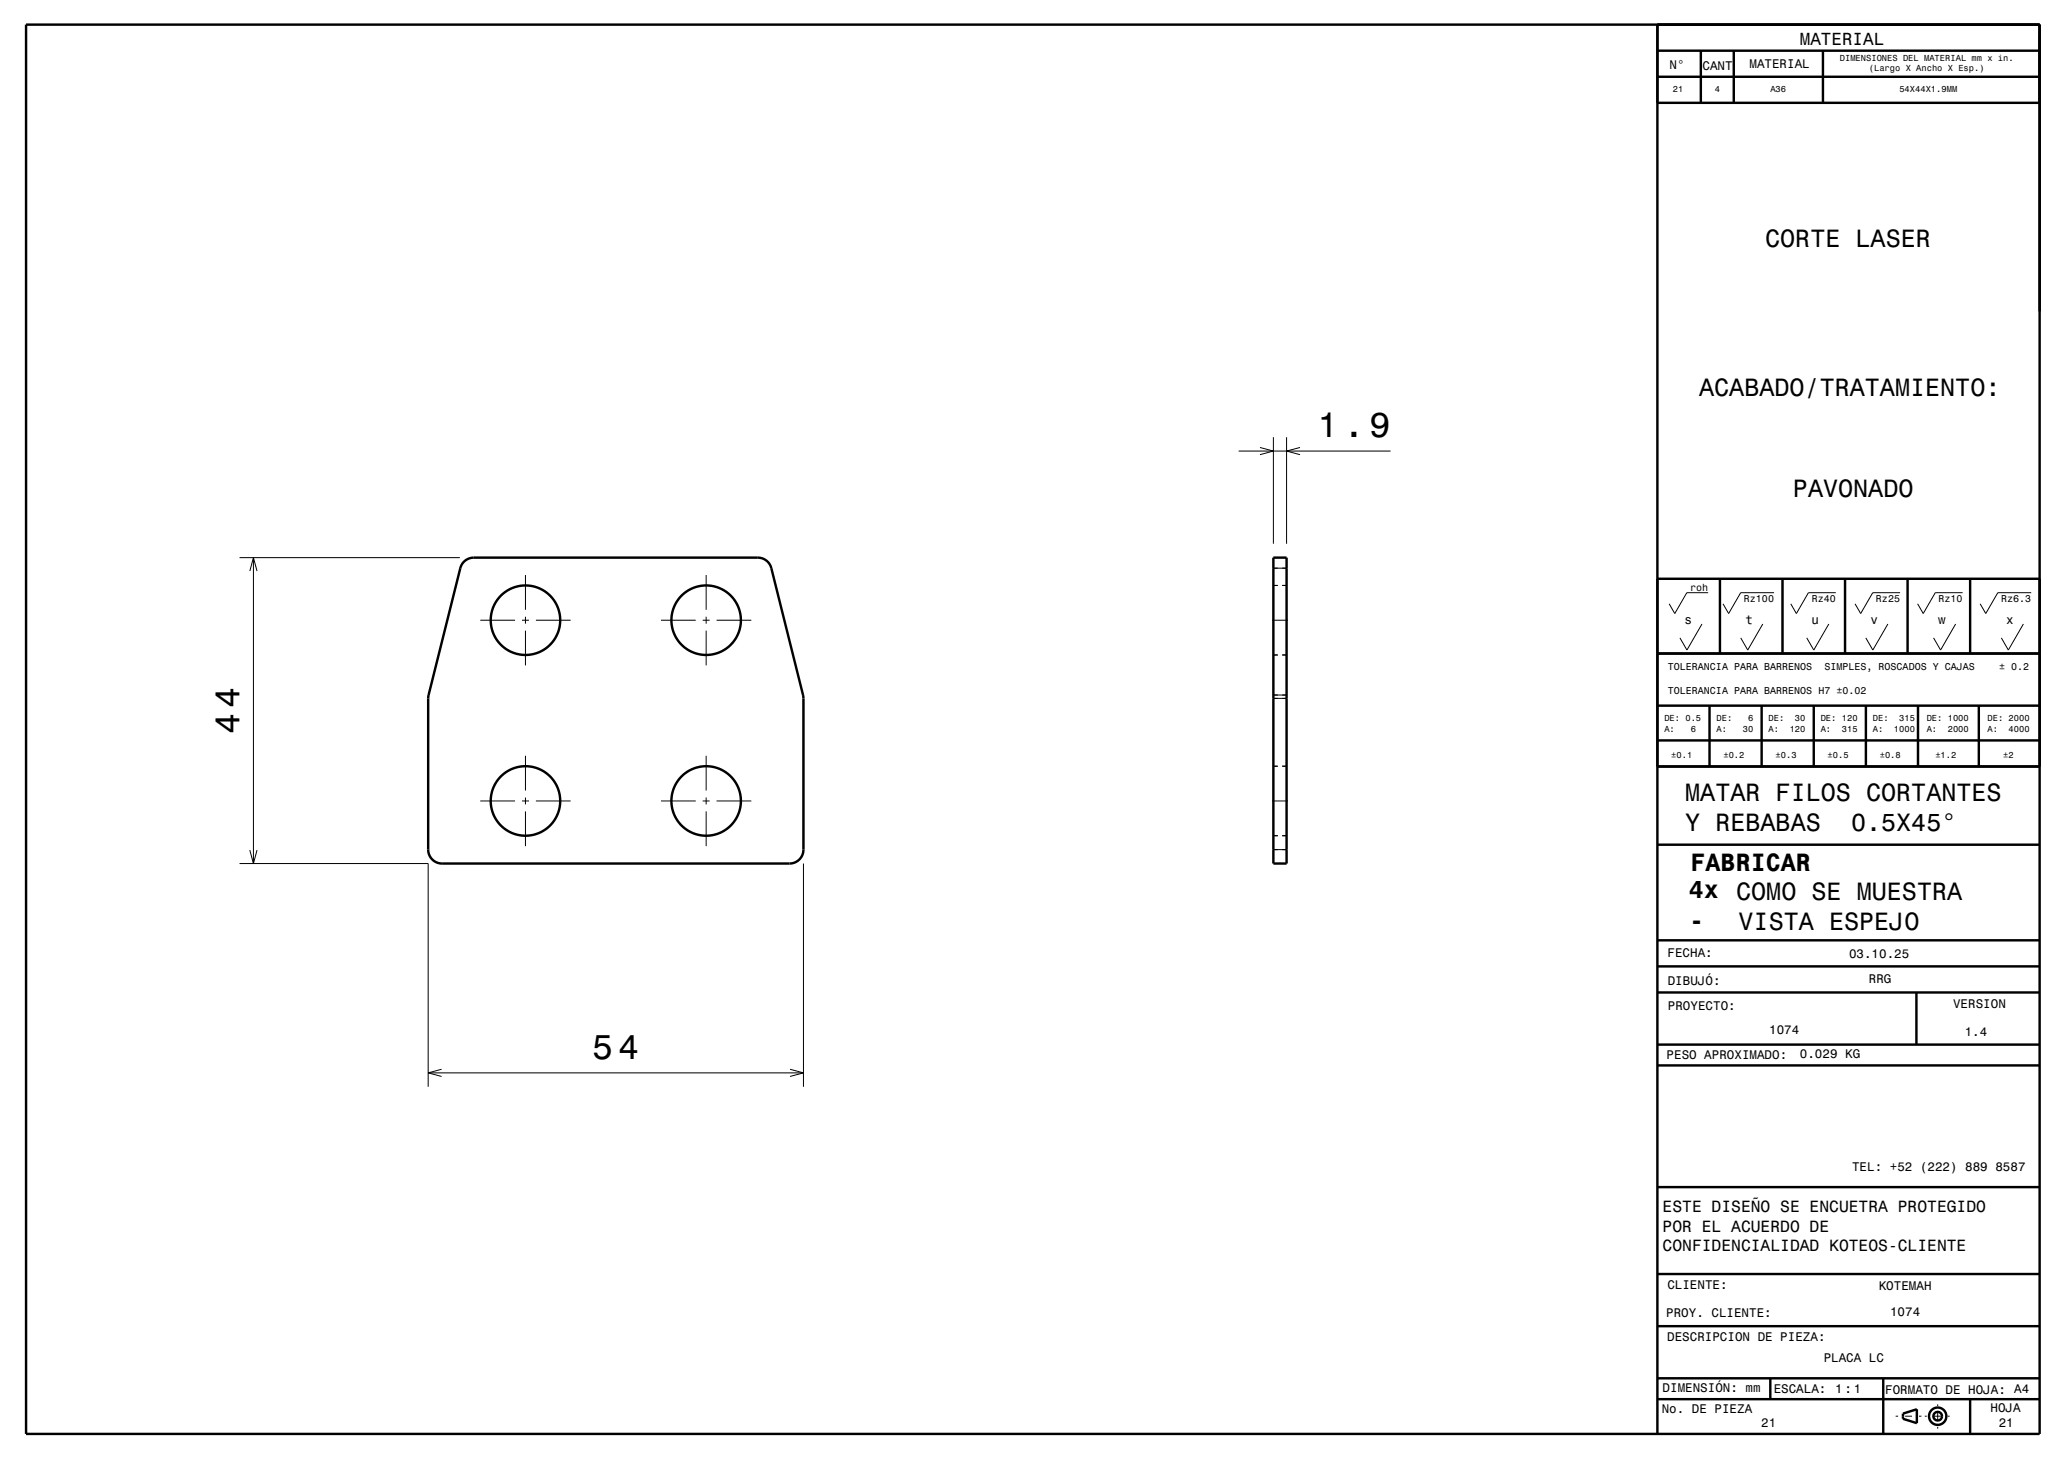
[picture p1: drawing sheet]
<svg xmlns="http://www.w3.org/2000/svg" width="297mm" height="210mm" viewBox="0 0 297 210" stroke-linecap="round" stroke-linejoin="round" font-family="sans-serif">
<g fill="none" stroke="#000" stroke-width=".14">
<path d="M178.2 64.9h21.9M181.3 64.4l1.9 .5-1.9 .5M183.2 62.9v15.3M185.1 62.9v15.3M187.1 64.4l-2 .5 2 .5M34.5 80.2h31.7M35.9 82.1l.6-1.9 .5 1.9M36.5 80.2v44M69.1 89.2h5M75.1 89.2h1M75.6 82.7v5M75.6 88.7v1"/>
<path d="M75.6 90.7v5M77.1 89.2h5M95.1 89.2h5M101.1 89.2h1M101.6 82.7v5M101.6 88.7v1M101.6 90.7v5M103.1 89.2h5M183 89.2h2.3M183.2 81.7h1.9M183.2 100h1.9M183.2 94.2h.7"/>
<path d="M183.2 84.2h.7M184.5 94.2h.6M184.5 84.2h.6M244.9 89.8l-2.2 3.7-1-1.7M245.8 85.3h-3.1l-1.7 3-.8-1.4M253.7 89.8l-2.2 3.7-1-1.7M255.3 85.3h-4.8l-1.8 3-.8-1.4M263.2 89.8l-2.2 3.7-1-1.7M264.2 85.3h-4l-1.7 3-.8-1.4M271.7 89.8l-2.2 3.7-1-1.7M273.4 85.3h-3.9l-1.8 3-.8-1.4M281.4 89.8l-2.2 3.7-1-1.7"/>
<path d="M282.4 85.3h-3.9l-1.8 3-.8-1.4M291.2 89.8l-2.2 3.7-1-1.7M292.3 85.3h-4.8l-1.8 3-.8-1.4M69.1 115.2h5M75.1 115.2h1M75.6 108.7v5M75.6 114.7v1M75.6 116.7v5M77.1 115.2h5M95.1 115.2h5M101.1 115.2h1M101.6 108.7v5"/>
<path d="M101.6 114.7v1M101.6 116.7v5M103.1 115.2h5M183 115.2h2.3M183.2 100.5h1.9M183.2 110.2h.7M184.5 110.2h.6M34.5 124.2h27.1v32.1M35.9 122.3l.6 1.9 .5-1.9M115.6 124.2v32.1M183.2 122.2h1.9M183.2 120.2h.7"/>
<path d="M184.5 120.2h.6M61.6 154.3h54M63.5 153.8l-1.9 .5 1.9 .5M113.7 153.8l1.9 .5-1.9 .5M272.8 203.7h.3M274.1 203.7h1M276.1 203.7h.4M277 203.7h.3M278.3 203.7h1M278.8 202v.2M278.8 203.2v1M278.8 205.2v.3"/>
<path d="M280.3 203.7h.2"/>
</g>
<g fill="none" stroke="#000" stroke-width=".35">
<path d="M3.8 3.5h289.7v202.8h-289.7zM238.5 3.5v202.8M238.5 11h55M238.5 7.3h55M244.7 7.3v7.5M249.5 7.3v7.5M262.3 7.3v7.5M293.5 7.3v7.5h-55M293.5 3.5v3.8M66.8 80.7l.6-.4 .8-.1h40.9a2 2 0 0 1 1.9 1.5l4.6 18.5v22a2 2 0 0 1-2 2h-50a2 2 0 0 1-2-2v-22l4.6-18.5 .3-.6zM183.2 80.2h1.9v44h-1.9zM238.5 94h55"/>
<path d="M238.5 83.3h55M247.5 83.3v10.7M256.5 83.3v10.7M265.5 83.3v10.7M274.5 83.3v10.7M283.5 83.3v10.7M238.5 110.3h55M238.5 101.5h55M238.5 106.5h55M246 101.5v8.8M253.5 101.5v8.8M261 101.5v8.8"/>
<path d="M268.5 101.5v8.8M276 101.5v8.8M284.7 101.5v8.8M238.5 135.3h55M238.5 139h55M238.5 121.5h55M238.5 142.8h55M238.5 153.3h55M238.5 150.3h55M275.8 142.8v7.5M238.5 170.8h55M238.5 198.3h55"/>
<path d="M238.5 190.8h55M238.5 183.3h55M254.7 198.3v3M271 198.3v8M238.5 201.3h55M273.8 203.3l2-.6v2l-2-.6zM283.5 201.3v5"/>
<circle cx="75.6" cy="89.2" r="5"/>
<circle cx="101.6" cy="89.2" r="5"/>
<circle cx="75.6" cy="115.2" r="5"/>
<circle cx="101.6" cy="115.2" r="5"/>
<circle cx="278.8" cy="203.7" r="1.25"/>
<circle cx="278.8" cy="203.7" r=".63"/>
</g>
<g font-size="5">
<text x="189.6" y="62.9">1.9</text>
<text x="34.5" y="105.6" transform="rotate(-90 34.5 105.6)">44</text>
<text x="85.2" y="152.3">54</text>
</g>
<g font-size="3.6">
<text x="254" y="35.5">CORTE LASER</text>
<text x="244.5" y="57">ACABADO/TRATAMIENTO:</text>
<text x="258" y="71.5">PAVONADO</text>
<text x="242.5" y="115.2">MATAR FILOS CORTANTES</text>
<text x="242.5" y="119.5">Y REBABAS</text>
<text x="266.4" y="119.5">0.5X45°</text>
<text x="243.3" y="125.2">FABRICAR</text>
<text x="243" y="129.2">4x COMO SE MUESTRA</text>
<text x="243.1" y="133.7">-</text>
<text x="250.2" y="133.7">VISTA ESPEJO</text>
</g>
<text font-size="2.5" x="259" y="6.5">MATERIAL</text>
<g font-size="2.3">
<text x="239.2" y="174.4">ESTE DISEÑO SE ENCUETRA PROTEGIDO</text>
<text x="239.2" y="177.2">POR EL ACUERDO DE</text>
<text x="239.2" y="180">CONFIDENCIALIDAD KOTEOS-CLIENTE</text>
</g>
<g font-size="1.8">
<text x="240.2" y="9.9">N°</text>
<text x="245" y="10">CANT</text>
<text x="251.7" y="9.8">MATERIAL</text>
<text x="242.4" y="89.8">s</text>
<text x="251.2" y="89.8">t</text>
<text x="260.7" y="89.8">u</text>
<text x="269.2" y="89.8">v</text>
<text x="278.9" y="89.8">w</text>
<text x="288.7" y="89.8">x</text>
<text x="240" y="137.7">FECHA:</text>
<text x="266.1" y="137.8">03.10.25</text>
<text x="240" y="141.6">DIBUJÓ:</text>
<text x="268.9" y="141.5">RRG</text>
<text x="240" y="145.2">PROYECTO:</text>
<text x="254.6" y="148.7">1074</text>
<text x="281" y="145">VERSION</text>
<text x="282.7" y="149">1.4</text>
<text x="239.8" y="152.3">PESO APROXIMADO:</text>
<text x="259" y="152.2">0.029 KG</text>
<text x="266.5" y="168.4">TEL: +52 (222) 889 8587</text>
<text x="239.9" y="185.4">CLIENTE:</text>
<text x="270.3" y="185.5">KOTEMAH</text>
<text x="239.8" y="189.4">PROY. CLIENTE:</text>
<text x="272" y="189.4">1074</text>
<text x="239.9" y="192.9">DESCRIPCION DE PIEZA:</text>
<text x="262.4" y="195.9">PLACA LC</text>
<text x="239.1" y="203.2">No. DE PIEZA</text>
<text x="239.2" y="200.3">DIMENSIÓN: mm</text>
<text x="255.2" y="200.3">ESCALA:</text>
<text x="264.1" y="200.4">1:1</text>
<text x="271.3" y="200.5">FORMATO DE HOJA: A4</text>
<text x="286.4" y="203">HOJA</text>
<text x="253.4" y="205.3">21</text>
<text x="287.6" y="205.3">21</text>
</g>
<g font-size="1.4">
<text x="243.2" y="85">roh</text>
<text x="250.9" y="86.6">Rz100</text>
<text x="260.7" y="86.6">Rz40</text>
<text x="269.9" y="86.6">Rz25</text>
<text x="278.9" y="86.6">Rz10</text>
<text x="287.9" y="86.6">Rz6.3</text>
<text x="240" y="96.4">TOLERANCIA PARA BARRENOS</text>
<text x="240" y="99.8">TOLERANCIA PARA BARRENOS H7 ±0.02</text>
<text x="262.5" y="96.4">SIMPLES, ROSCADOS Y CAJAS</text>
<text x="287.6" y="96.4">± 0.2</text>
</g>
<g font-size="1.3">
<text x="264.7" y="8.8">DIMENSIONES DEL MATERIAL mm x in.</text>
<text x="268.9" y="10.3">(Largo X Ancho X Esp.)</text>
<text x="240.7" y="13.3">21</text>
<text x="246.7" y="13.3">4</text>
<text x="254.7" y="13.3">A36</text>
<text x="273.3" y="13.2">54X44X1.9MM</text>
<text x="239.5" y="103.7">DE: 0.5</text>
<text x="239.5" y="105.2">A:</text>
<text x="243.3" y="105.2">6</text>
<text x="247" y="103.7">DE:</text>
<text x="247" y="105.2">A:</text>
<text x="250.8" y="105.2">30</text>
<text x="251.5" y="103.7">6</text>
<text x="254.5" y="103.7">DE:</text>
<text x="254.5" y="105.2">A:</text>
<text x="257.5" y="105.2">120</text>
<text x="258.3" y="103.7">30</text>
<text x="262" y="103.7">DE: 120</text>
<text x="262" y="105.2">A:</text>
<text x="265" y="105.2">315</text>
<text x="269.5" y="103.7">DE:</text>
<text x="269.5" y="105.2">A:</text>
<text x="272.5" y="105.2">1000</text>
<text x="273.3" y="103.7">315</text>
<text x="277.2" y="103.7">DE: 1000</text>
<text x="277.2" y="105.2">A:</text>
<text x="280.3" y="105.2">2000</text>
<text x="286" y="103.7">DE: 2000</text>
<text x="286" y="105.2">A:</text>
<text x="289" y="105.2">4000</text>
<text x="240.5" y="109">±0.1</text>
<text x="248" y="109">±0.2</text>
<text x="255.5" y="109">±0.3</text>
<text x="263" y="109">±0.5</text>
<text x="270.5" y="109">±0.8</text>
<text x="278.5" y="109">±1.2</text>
<text x="288.2" y="109">±2</text>
</g>
</svg>
